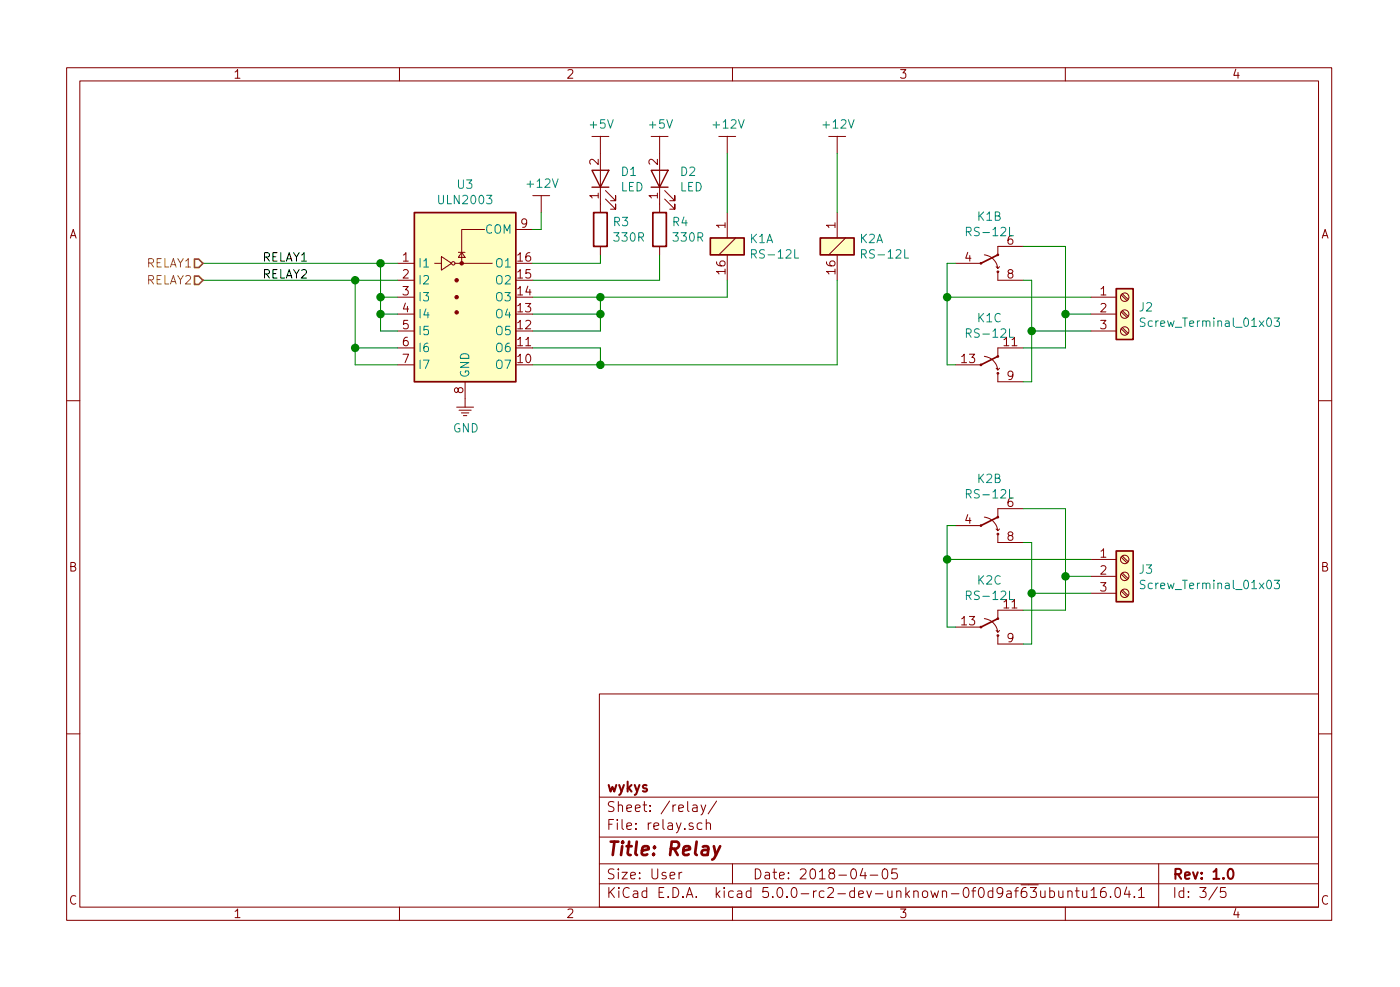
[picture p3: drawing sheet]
EESchema Schematic File Version 4
LIBS:demo1-cache
EELAYER 26 0
EELAYER END
$Descr User 8268 5827
encoding utf-8
Sheet 3 5
Title "Relay"
Date "2018-04-05"
Rev "1.0"
Comp "wykys"
Comment1 ""
Comment2 ""
Comment3 ""
Comment4 ""
$EndDescr
$Comp
L Device:LED D1
U 1 1
P 3550 1050
F 0 "D1" V 3588 933 50  0000 R CNN
F 1 "LED" V 3497 933 50  0000 R CNN
F 2 "LED_SMD:LED_0805_2012Metric" H 3550 1050 50  0001 C CNN
F 3 "~" H 3550 1050 50  0001 C CNN
	1    3550 1050
	0    -1   -1   0   
$EndComp
$Comp
L Device:R R3
U 1 1
P 3550 1350
F 0 "R3" H 3620 1396 50  0000 L CNN
F 1 "330R" H 3620 1305 50  0000 L CNN
F 2 "Resistor_SMD:R_0805_2012Metric" V 3480 1350 50  0001 C CNN
F 3 "~" H 3550 1350 50  0001 C CNN
	1    3550 1350
	1    0    0    -1  
$EndComp
$Comp
L KLIB_Power:+5V #PWR016
U 1 1
P 3550 900
F 0 "#PWR016" H 3550 600 50  0001 C CNN
F 1 "+5V" H 3555 1073 50  0000 C CNN
F 2 "" H 3550 900 50  0001 C CNN
F 3 "" H 3550 900 50  0001 C CNN
	1    3550 900 
	1    0    0    -1  
$EndComp
$Comp
L Device:LED D2
U 1 1
P 3900 1050
F 0 "D2" V 3938 933 50  0000 R CNN
F 1 "LED" V 3847 933 50  0000 R CNN
F 2 "LED_SMD:LED_0805_2012Metric" H 3900 1050 50  0001 C CNN
F 3 "~" H 3900 1050 50  0001 C CNN
	1    3900 1050
	0    -1   -1   0   
$EndComp
$Comp
L Device:R R4
U 1 1
P 3900 1350
F 0 "R4" H 3970 1396 50  0000 L CNN
F 1 "330R" H 3970 1305 50  0000 L CNN
F 2 "Resistor_SMD:R_0805_2012Metric" V 3830 1350 50  0001 C CNN
F 3 "~" H 3900 1350 50  0001 C CNN
	1    3900 1350
	1    0    0    -1  
$EndComp
$Comp
L KLIB_Power:+5V #PWR017
U 1 1
P 3900 900
F 0 "#PWR017" H 3900 600 50  0001 C CNN
F 1 "+5V" H 3905 1073 50  0000 C CNN
F 2 "" H 3900 900 50  0001 C CNN
F 3 "" H 3900 900 50  0001 C CNN
	1    3900 900 
	1    0    0    -1  
$EndComp
$Comp
L Transistor_Array:ULN2003 U3
U 1 1
P 2750 1750
F 0 "U3" H 2750 2417 50  0000 C CNN
F 1 "ULN2003" H 2750 2326 50  0000 C CNN
F 2 "Package_SO:SOIC-16_3.9x9.9mm_P1.27mm" H 2800 1200 50  0001 L CNN
F 3 "http://www.ti.com/lit/ds/symlink/uln2003a.pdf" H 2850 1550 50  0001 C CNN
	1    2750 1750
	1    0    0    -1  
$EndComp
$Comp
L KLIB_Power:+12V #PWR015
U 1 1
P 3200 1250
F 0 "#PWR015" H 3200 950 50  0001 C CNN
F 1 "+12V" H 3205 1423 50  0000 C CNN
F 2 "" H 3200 1250 50  0001 C CNN
F 3 "" H 3200 1250 50  0001 C CNN
	1    3200 1250
	1    0    0    -1  
$EndComp
Wire Wire Line
	3150 1350 3200 1350
Wire Wire Line
	3200 1350 3200 1250
Wire Wire Line
	3150 1550 3550 1550
Wire Wire Line
	3550 1500 3550 1550
Wire Wire Line
	3150 1650 3900 1650
Wire Wire Line
	3900 1500 3900 1650
$Comp
L demo1:RS-12L K1
U 1 1
P 4300 1450
F 0 "K1" H 4430 1496 50  0000 L CNN
F 1 "RS-12L" H 4430 1405 50  0000 L CNN
F 2 "demo1:RS-12-L" H 4200 1650 50  0001 C CNN
F 3 "https://www.tme.eu/en/details/rs-12-l/miniature-electromagnetic-relays/rayex-electronics/" H 4300 1450 50  0001 C CNN
	1    4300 1450
	1    0    0    -1  
$EndComp
$Comp
L demo1:RS-12L K2
U 1 1
P 4950 1450
F 0 "K2" H 5080 1496 50  0000 L CNN
F 1 "RS-12L" H 5080 1405 50  0000 L CNN
F 2 "demo1:RS-12-L" H 4850 1650 50  0001 C CNN
F 3 "https://www.tme.eu/en/details/rs-12-l/miniature-electromagnetic-relays/rayex-electronics/" H 4950 1450 50  0001 C CNN
	1    4950 1450
	1    0    0    -1  
$EndComp
Wire Wire Line
	3150 1750 3550 1750
Wire Wire Line
	4300 1750 4300 1650
Wire Wire Line
	3150 1850 3550 1850
Wire Wire Line
	3550 1850 3550 1750
Connection ~ 3550 1750
Wire Wire Line
	3550 1750 4300 1750
Wire Wire Line
	3150 1950 3550 1950
Wire Wire Line
	3550 1950 3550 1850
Connection ~ 3550 1850
Wire Wire Line
	3150 2150 3550 2150
Wire Wire Line
	4950 2150 4950 1650
Wire Wire Line
	3150 2050 3550 2050
Wire Wire Line
	3550 2050 3550 2150
Connection ~ 3550 2150
Wire Wire Line
	3550 2150 4950 2150
$Comp
L KLIB_Power:GND #PWR014
U 1 1
P 2750 2350
F 0 "#PWR014" H 2750 2150 50  0001 C CNN
F 1 "GND" H 2755 2177 50  0000 C CNN
F 2 "" H 2750 2350 50  0001 C CNN
F 3 "" H 2750 2350 50  0001 C CNN
	1    2750 2350
	1    0    0    -1  
$EndComp
$Comp
L KLIB_Power:+12V #PWR018
U 1 1
P 4300 900
F 0 "#PWR018" H 4300 600 50  0001 C CNN
F 1 "+12V" H 4305 1073 50  0000 C CNN
F 2 "" H 4300 900 50  0001 C CNN
F 3 "" H 4300 900 50  0001 C CNN
	1    4300 900 
	1    0    0    -1  
$EndComp
$Comp
L KLIB_Power:+12V #PWR019
U 1 1
P 4950 900
F 0 "#PWR019" H 4950 600 50  0001 C CNN
F 1 "+12V" H 4955 1073 50  0000 C CNN
F 2 "" H 4950 900 50  0001 C CNN
F 3 "" H 4950 900 50  0001 C CNN
	1    4950 900 
	1    0    0    -1  
$EndComp
Wire Wire Line
	4950 900  4950 1250
Wire Wire Line
	4300 1250 4300 900 
Wire Wire Line
	2350 1550 2250 1550
Wire Wire Line
	2350 1650 2100 1650
Wire Wire Line
	2350 1750 2250 1750
Wire Wire Line
	2250 1750 2250 1550
Connection ~ 2250 1550
Wire Wire Line
	2250 1550 1200 1550
Wire Wire Line
	2350 1850 2250 1850
Wire Wire Line
	2250 1850 2250 1750
Connection ~ 2250 1750
Wire Wire Line
	2350 1950 2250 1950
Wire Wire Line
	2250 1950 2250 1850
Connection ~ 2250 1850
Wire Wire Line
	2350 2050 2100 2050
Wire Wire Line
	2100 2050 2100 1650
Connection ~ 2100 1650
Wire Wire Line
	2100 1650 1200 1650
Wire Wire Line
	2350 2150 2100 2150
Wire Wire Line
	2100 2150 2100 2050
Connection ~ 2100 2050
Text Label 1550 1550 0    50   ~ 0
RELAY1
Text Label 1550 1650 0    50   ~ 0
RELAY2
Text HLabel 1200 1550 0    50   Input ~ 0
RELAY1
Text HLabel 1200 1650 0    50   Input ~ 0
RELAY2
$Comp
L demo1:RS-12L K2
U 2 1
P 5850 3100
F 0 "K2" H 5850 3378 50  0000 C CNN
F 1 "RS-12L" H 5850 3287 50  0000 C CNN
F 2 "demo1:RS-12-L" H 5750 3300 50  0001 C CNN
F 3 "https://www.tme.eu/en/details/rs-12-l/miniature-electromagnetic-relays/rayex-electronics/" H 5850 3100 50  0001 C CNN
	2    5850 3100
	1    0    0    -1  
$EndComp
$Comp
L demo1:RS-12L K2
U 3 1
P 5850 3700
F 0 "K2" H 5850 3978 50  0000 C CNN
F 1 "RS-12L" H 5850 3887 50  0000 C CNN
F 2 "demo1:RS-12-L" H 5750 3900 50  0001 C CNN
F 3 "https://www.tme.eu/en/details/rs-12-l/miniature-electromagnetic-relays/rayex-electronics/" H 5850 3700 50  0001 C CNN
	3    5850 3700
	1    0    0    -1  
$EndComp
$Comp
L Connector_Specialized:Screw_Terminal_01x03 J3
U 1 1
P 6650 3400
F 0 "J3" H 6730 3442 50  0000 L CNN
F 1 "Screw_Terminal_01x03" H 6730 3351 50  0000 L CNN
F 2 "Connector_Phoenix_MC:PhoenixContact_MC_1,5_3-G-3.5_1x03_P3.50mm_Horizontal" H 6650 3400 50  0001 C CNN
F 3 "~" H 6650 3400 50  0001 C CNN
	1    6650 3400
	1    0    0    -1  
$EndComp
Wire Wire Line
	5650 3700 5600 3700
Wire Wire Line
	5600 3100 5650 3100
Wire Wire Line
	6050 3000 6300 3000
Wire Wire Line
	6100 3800 6050 3800
Wire Wire Line
	6050 3200 6100 3200
Wire Wire Line
	5600 3100 5600 3300
Wire Wire Line
	6450 3300 5600 3300
Connection ~ 5600 3300
Wire Wire Line
	5600 3300 5600 3700
Wire Wire Line
	6100 3200 6100 3500
Wire Wire Line
	6450 3500 6100 3500
Connection ~ 6100 3500
Wire Wire Line
	6100 3500 6100 3800
Wire Wire Line
	6050 3600 6300 3600
Wire Wire Line
	6300 3600 6300 3400
Wire Wire Line
	6450 3400 6300 3400
Connection ~ 6300 3400
Wire Wire Line
	6300 3400 6300 3000
$Comp
L demo1:RS-12L K1
U 2 1
P 5850 1550
F 0 "K1" H 5850 1828 50  0000 C CNN
F 1 "RS-12L" H 5850 1737 50  0000 C CNN
F 2 "demo1:RS-12-L" H 5750 1750 50  0001 C CNN
F 3 "https://www.tme.eu/en/details/rs-12-l/miniature-electromagnetic-relays/rayex-electronics/" H 5850 1550 50  0001 C CNN
	2    5850 1550
	1    0    0    -1  
$EndComp
$Comp
L demo1:RS-12L K1
U 3 1
P 5850 2150
F 0 "K1" H 5850 2428 50  0000 C CNN
F 1 "RS-12L" H 5850 2337 50  0000 C CNN
F 2 "demo1:RS-12-L" H 5750 2350 50  0001 C CNN
F 3 "https://www.tme.eu/en/details/rs-12-l/miniature-electromagnetic-relays/rayex-electronics/" H 5850 2150 50  0001 C CNN
	3    5850 2150
	1    0    0    -1  
$EndComp
$Comp
L Connector_Specialized:Screw_Terminal_01x03 J2
U 1 1
P 6650 1850
F 0 "J2" H 6730 1892 50  0000 L CNN
F 1 "Screw_Terminal_01x03" H 6730 1801 50  0000 L CNN
F 2 "Connector_Phoenix_MC:PhoenixContact_MC_1,5_3-G-3.5_1x03_P3.50mm_Horizontal" H 6650 1850 50  0001 C CNN
F 3 "~" H 6650 1850 50  0001 C CNN
	1    6650 1850
	1    0    0    -1  
$EndComp
Wire Wire Line
	5650 2150 5600 2150
Wire Wire Line
	5600 1550 5650 1550
Wire Wire Line
	6050 1450 6300 1450
Wire Wire Line
	6100 2250 6050 2250
Wire Wire Line
	6050 1650 6100 1650
Wire Wire Line
	5600 1550 5600 1750
Wire Wire Line
	6450 1750 5600 1750
Connection ~ 5600 1750
Wire Wire Line
	5600 1750 5600 2150
Wire Wire Line
	6100 1650 6100 1950
Wire Wire Line
	6450 1950 6100 1950
Connection ~ 6100 1950
Wire Wire Line
	6100 1950 6100 2250
Wire Wire Line
	6050 2050 6300 2050
Wire Wire Line
	6300 2050 6300 1850
Wire Wire Line
	6450 1850 6300 1850
Connection ~ 6300 1850
Wire Wire Line
	6300 1850 6300 1450
$EndSCHEMATC
